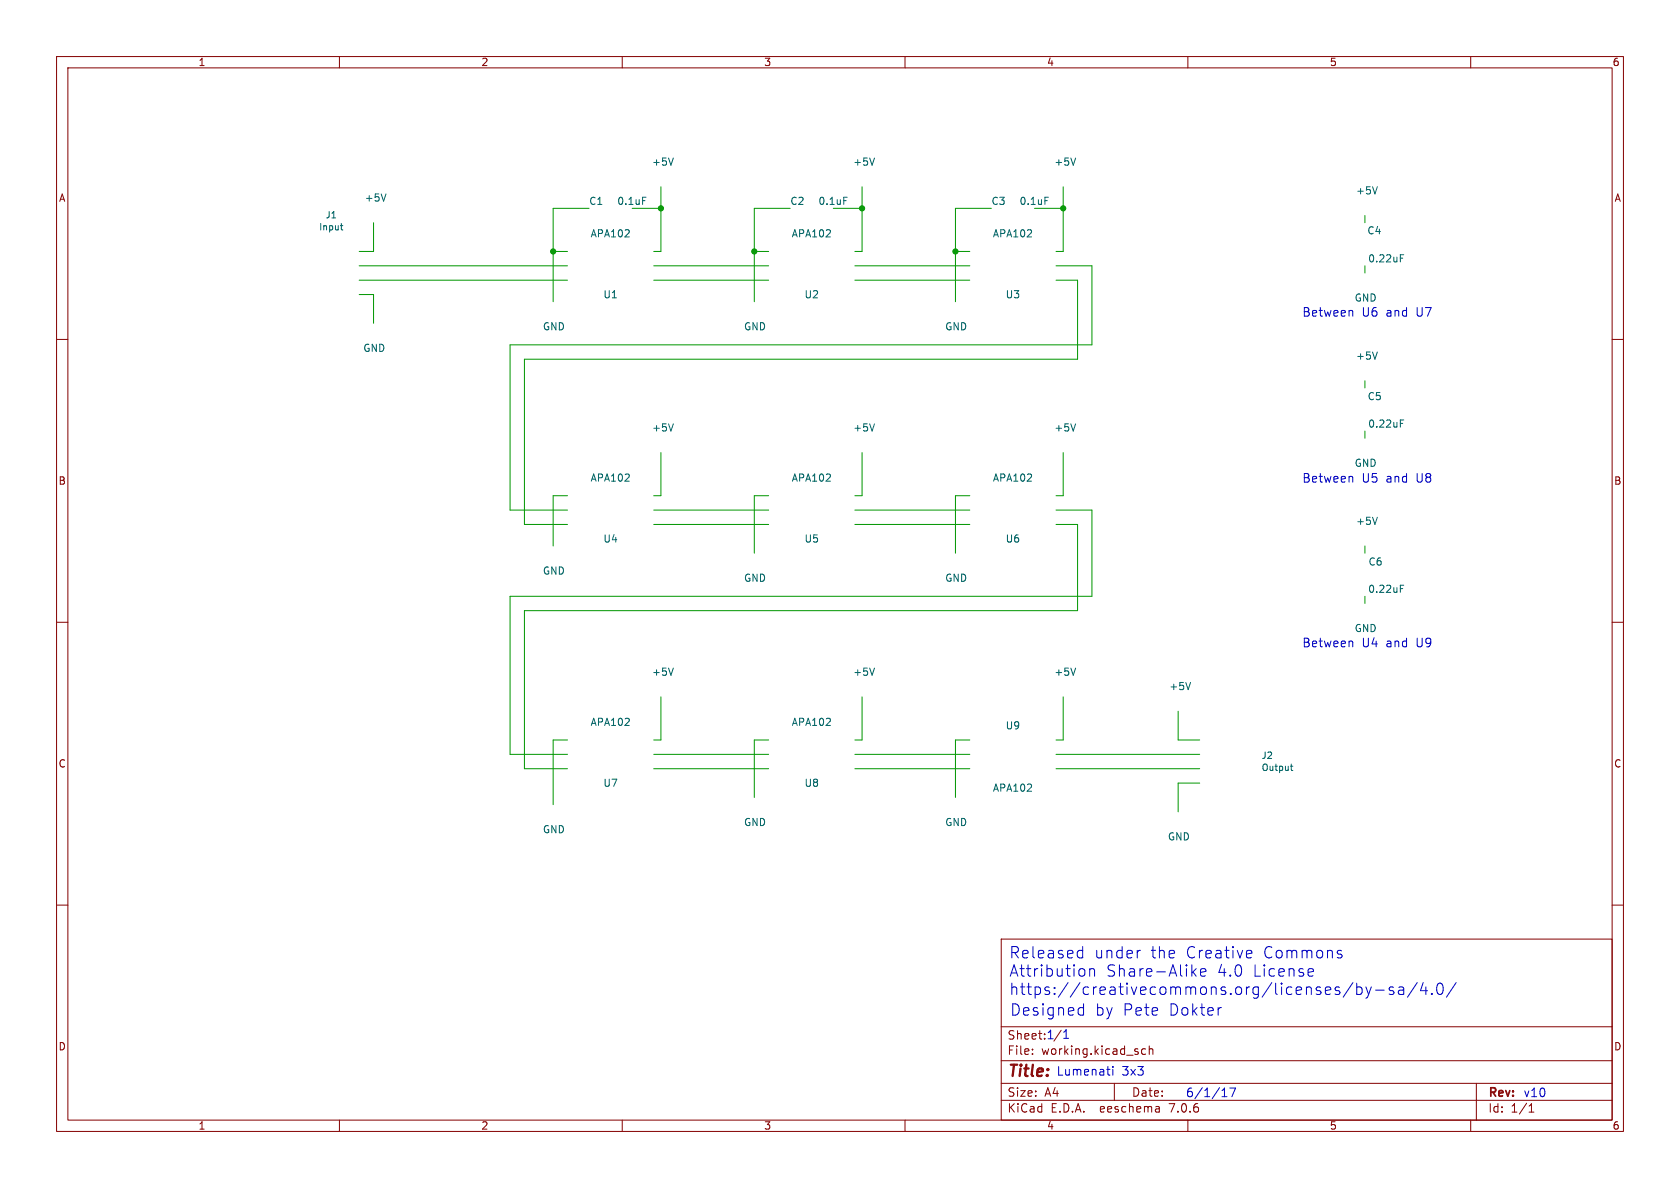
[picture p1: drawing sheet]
(kicad_sch (version 20230121) (generator eeschema)

 (paper "A4")

 (lib_symbols)

 (junction (at 187.96 36.83) (diameter 0) (color 0 0 0 0))
 (junction (at 116.84 36.83) (diameter 0) (color 0 0 0 0))
 (junction (at 97.79 44.45) (diameter 0) (color 0 0 0 0))
 (junction (at 168.91 44.45) (diameter 0) (color 0 0 0 0))
 (junction (at 152.4 36.83) (diameter 0) (color 0 0 0 0))
 (junction (at 133.35 44.45) (diameter 0) (color 0 0 0 0))

 (wire (pts (xy 182.88 36.83) (xy 187.96 36.83)) (stroke (width 0) (type default)))
 (wire (pts (xy 187.96 87.63) (xy 186.69 87.63)) (stroke (width 0) (type default)))
 (wire (pts (xy 135.89 44.45) (xy 133.35 44.45)) (stroke (width 0) (type default)))
 (wire (pts (xy 193.04 60.96) (xy 90.17 60.96)) (stroke (width 0) (type default)))
 (wire (pts (xy 147.32 36.83) (xy 152.4 36.83)) (stroke (width 0) (type default)))
 (wire (pts (xy 190.5 49.53) (xy 186.69 49.53)) (stroke (width 0) (type default)))
 (wire (pts (xy 187.96 44.45) (xy 186.69 44.45)) (stroke (width 0) (type default)))
 (wire (pts (xy 92.71 135.89) (xy 92.71 107.95)) (stroke (width 0) (type default)))
 (wire (pts (xy 193.04 46.99) (xy 193.04 60.96)) (stroke (width 0) (type default)))
 (wire (pts (xy 190.5 92.71) (xy 186.69 92.71)) (stroke (width 0) (type default)))
 (wire (pts (xy 193.04 105.41) (xy 90.17 105.41)) (stroke (width 0) (type default)))
 (wire (pts (xy 116.84 33.02) (xy 116.84 36.83)) (stroke (width 0) (type default)))
 (wire (pts (xy 187.96 130.81) (xy 186.69 130.81)) (stroke (width 0) (type default)))
 (wire (pts (xy 90.17 60.96) (xy 90.17 90.17)) (stroke (width 0) (type default)))
 (wire (pts (xy 116.84 80.01) (xy 116.84 87.63)) (stroke (width 0) (type default)))
 (wire (pts (xy 97.79 87.63) (xy 97.79 96.52)) (stroke (width 0) (type default)))
 (wire (pts (xy 115.57 46.99) (xy 135.89 46.99)) (stroke (width 0) (type default)))
 (wire (pts (xy 92.71 63.5) (xy 190.5 63.5)) (stroke (width 0) (type default)))
 (wire (pts (xy 135.89 130.81) (xy 133.35 130.81)) (stroke (width 0) (type default)))
 (wire (pts (xy 152.4 36.83) (xy 152.4 44.45)) (stroke (width 0) (type default)))
 (wire (pts (xy 186.69 135.89) (xy 212.09 135.89)) (stroke (width 0) (type default)))
 (wire (pts (xy 66.04 52.07) (xy 66.04 57.15)) (stroke (width 0) (type default)))
 (wire (pts (xy 66.04 44.45) (xy 66.04 39.37)) (stroke (width 0) (type default)))
 (wire (pts (xy 187.96 36.83) (xy 187.96 44.45)) (stroke (width 0) (type default)))
 (wire (pts (xy 115.57 90.17) (xy 135.89 90.17)) (stroke (width 0) (type default)))
 (wire (pts (xy 186.69 133.35) (xy 212.09 133.35)) (stroke (width 0) (type default)))
 (wire (pts (xy 186.69 46.99) (xy 193.04 46.99)) (stroke (width 0) (type default)))
 (wire (pts (xy 151.13 90.17) (xy 171.45 90.17)) (stroke (width 0) (type default)))
 (wire (pts (xy 190.5 107.95) (xy 190.5 92.71)) (stroke (width 0) (type default)))
 (wire (pts (xy 133.35 130.81) (xy 133.35 140.97)) (stroke (width 0) (type default)))
 (wire (pts (xy 92.71 92.71) (xy 92.71 63.5)) (stroke (width 0) (type default)))
 (wire (pts (xy 90.17 133.35) (xy 100.33 133.35)) (stroke (width 0) (type default)))
 (wire (pts (xy 152.4 130.81) (xy 151.13 130.81)) (stroke (width 0) (type default)))
 (wire (pts (xy 208.28 138.43) (xy 208.28 143.51)) (stroke (width 0) (type default)))
 (wire (pts (xy 241.3 38.1) (xy 241.3 39.37)) (stroke (width 0) (type default)))
 (wire (pts (xy 115.57 92.71) (xy 135.89 92.71)) (stroke (width 0) (type default)))
 (wire (pts (xy 90.17 105.41) (xy 90.17 133.35)) (stroke (width 0) (type default)))
 (wire (pts (xy 151.13 133.35) (xy 171.45 133.35)) (stroke (width 0) (type default)))
 (wire (pts (xy 171.45 87.63) (xy 168.91 87.63)) (stroke (width 0) (type default)))
 (wire (pts (xy 152.4 44.45) (xy 151.13 44.45)) (stroke (width 0) (type default)))
 (wire (pts (xy 97.79 142.24) (xy 97.79 130.81)) (stroke (width 0) (type default)))
 (wire (pts (xy 135.89 87.63) (xy 133.35 87.63)) (stroke (width 0) (type default)))
 (wire (pts (xy 212.09 130.81) (xy 208.28 130.81)) (stroke (width 0) (type default)))
 (wire (pts (xy 152.4 123.19) (xy 152.4 130.81)) (stroke (width 0) (type default)))
 (wire (pts (xy 152.4 87.63) (xy 151.13 87.63)) (stroke (width 0) (type default)))
 (wire (pts (xy 116.84 123.19) (xy 116.84 130.81)) (stroke (width 0) (type default)))
 (wire (pts (xy 190.5 63.5) (xy 190.5 49.53)) (stroke (width 0) (type default)))
 (wire (pts (xy 208.28 130.81) (xy 208.28 125.73)) (stroke (width 0) (type default)))
 (wire (pts (xy 116.84 130.81) (xy 115.57 130.81)) (stroke (width 0) (type default)))
 (wire (pts (xy 63.5 44.45) (xy 66.04 44.45)) (stroke (width 0) (type default)))
 (wire (pts (xy 152.4 33.02) (xy 152.4 36.83)) (stroke (width 0) (type default)))
 (wire (pts (xy 168.91 130.81) (xy 168.91 140.97)) (stroke (width 0) (type default)))
 (wire (pts (xy 63.5 52.07) (xy 66.04 52.07)) (stroke (width 0) (type default)))
 (wire (pts (xy 241.3 105.41) (xy 241.3 106.68)) (stroke (width 0) (type default)))
 (wire (pts (xy 116.84 87.63) (xy 115.57 87.63)) (stroke (width 0) (type default)))
 (wire (pts (xy 63.5 46.99) (xy 100.33 46.99)) (stroke (width 0) (type default)))
 (wire (pts (xy 97.79 130.81) (xy 100.33 130.81)) (stroke (width 0) (type default)))
 (wire (pts (xy 241.3 46.99) (xy 241.3 48.26)) (stroke (width 0) (type default)))
 (wire (pts (xy 100.33 92.71) (xy 92.71 92.71)) (stroke (width 0) (type default)))
 (wire (pts (xy 90.17 90.17) (xy 100.33 90.17)) (stroke (width 0) (type default)))
 (wire (pts (xy 171.45 130.81) (xy 168.91 130.81)) (stroke (width 0) (type default)))
 (wire (pts (xy 100.33 135.89) (xy 92.71 135.89)) (stroke (width 0) (type default)))
 (wire (pts (xy 116.84 44.45) (xy 115.57 44.45)) (stroke (width 0) (type default)))
 (wire (pts (xy 168.91 36.83) (xy 168.91 44.45)) (stroke (width 0) (type default)))
 (wire (pts (xy 97.79 36.83) (xy 104.14 36.83)) (stroke (width 0) (type default)))
 (wire (pts (xy 115.57 49.53) (xy 135.89 49.53)) (stroke (width 0) (type default)))
 (wire (pts (xy 97.79 44.45) (xy 97.79 53.34)) (stroke (width 0) (type default)))
 (wire (pts (xy 133.35 36.83) (xy 133.35 44.45)) (stroke (width 0) (type default)))
 (wire (pts (xy 100.33 87.63) (xy 97.79 87.63)) (stroke (width 0) (type default)))
 (wire (pts (xy 116.84 36.83) (xy 116.84 44.45)) (stroke (width 0) (type default)))
 (wire (pts (xy 193.04 90.17) (xy 193.04 105.41)) (stroke (width 0) (type default)))
 (wire (pts (xy 151.13 92.71) (xy 171.45 92.71)) (stroke (width 0) (type default)))
 (wire (pts (xy 212.09 138.43) (xy 208.28 138.43)) (stroke (width 0) (type default)))
 (wire (pts (xy 186.69 90.17) (xy 193.04 90.17)) (stroke (width 0) (type default)))
 (wire (pts (xy 111.76 36.83) (xy 116.84 36.83)) (stroke (width 0) (type default)))
 (wire (pts (xy 175.26 36.83) (xy 168.91 36.83)) (stroke (width 0) (type default)))
 (wire (pts (xy 187.96 80.01) (xy 187.96 87.63)) (stroke (width 0) (type default)))
 (wire (pts (xy 151.13 49.53) (xy 171.45 49.53)) (stroke (width 0) (type default)))
 (wire (pts (xy 152.4 80.01) (xy 152.4 87.63)) (stroke (width 0) (type default)))
 (wire (pts (xy 63.5 49.53) (xy 100.33 49.53)) (stroke (width 0) (type default)))
 (wire (pts (xy 168.91 44.45) (xy 168.91 53.34)) (stroke (width 0) (type default)))
 (wire (pts (xy 100.33 44.45) (xy 97.79 44.45)) (stroke (width 0) (type default)))
 (wire (pts (xy 168.91 87.63) (xy 168.91 97.79)) (stroke (width 0) (type default)))
 (wire (pts (xy 92.71 107.95) (xy 190.5 107.95)) (stroke (width 0) (type default)))
 (wire (pts (xy 133.35 44.45) (xy 133.35 53.34)) (stroke (width 0) (type default)))
 (wire (pts (xy 187.96 123.19) (xy 187.96 130.81)) (stroke (width 0) (type default)))
 (wire (pts (xy 241.3 67.31) (xy 241.3 68.58)) (stroke (width 0) (type default)))
 (wire (pts (xy 151.13 135.89) (xy 171.45 135.89)) (stroke (width 0) (type default)))
 (wire (pts (xy 241.3 76.2) (xy 241.3 77.47)) (stroke (width 0) (type default)))
 (wire (pts (xy 115.57 133.35) (xy 135.89 133.35)) (stroke (width 0) (type default)))
 (wire (pts (xy 187.96 33.02) (xy 187.96 36.83)) (stroke (width 0) (type default)))
 (wire (pts (xy 133.35 87.63) (xy 133.35 97.79)) (stroke (width 0) (type default)))
 (wire (pts (xy 171.45 44.45) (xy 168.91 44.45)) (stroke (width 0) (type default)))
 (wire (pts (xy 97.79 36.83) (xy 97.79 44.45)) (stroke (width 0) (type default)))
 (wire (pts (xy 139.7 36.83) (xy 133.35 36.83)) (stroke (width 0) (type default)))
 (wire (pts (xy 151.13 46.99) (xy 171.45 46.99)) (stroke (width 0) (type default)))
 (wire (pts (xy 241.3 96.52) (xy 241.3 97.79)) (stroke (width 0) (type default)))
 (wire (pts (xy 115.57 135.89) (xy 135.89 135.89)) (stroke (width 0) (type default)))

 (text "Released under the Creative Commons\nAttribution Share-Alike 4.0 License\nhttps://creativecommons.org/licenses/by-sa/4.0/" (at 178.308 176.3014 0) (effects (font (size 2.0066 2.0066)) (justify left bottom)))
 (text "1" (at 187.6552 183.9976 0) (effects (font (size 1.524 1.524)) (justify left bottom)))
 (text "1" (at 184.912 184.0738 0) (effects (font (size 1.524 1.524)) (justify left bottom)))
 (text "v10" (at 269.24 194.31 0) (effects (font (size 1.524 1.524)) (justify left bottom)))
 (text "Designed by Pete Dokter" (at 178.4604 179.959 0) (effects (font (size 2.0066 2.0066)) (justify left bottom)))
 (text "Lumenati 3x3" (at 186.69 190.5 0) (effects (font (size 1.524 1.524)) (justify left bottom)))
 (text "Between U4 and U9" (at 230.124 114.7826 0) (effects (font (size 1.524 1.524)) (justify left bottom)))
 (text "6/1/17" (at 209.55 194.31 0) (effects (font (size 1.524 1.524)) (justify left bottom)))
 (text "Between U5 and U8" (at 230.124 85.6742 0) (effects (font (size 1.524 1.524)) (justify left bottom)))
 (text "Between U6 and U7" (at 230.124 56.3372 0) (effects (font (size 1.524 1.524)) (justify left bottom)))

 (symbol (lib_id "APA102") (at 107.95 46.99 0) (mirror x) (unit 1) (in_bom yes) (on_board yes) (dnp no)
  (property "Reference" "U1" (at 107.95 52.07 0) (effects (font (size 1.27 1.27))))
  (property "Value" "APA102" (at 107.95 41.3004 0) (effects (font (size 1.27 1.27))))
  (property "Footprint" "Pete:APA102_3" (at 107.95 40.64 0) (effects (font (size 1.27 1.27)) hide))
  (property "Datasheet" "DOCUMENTATION" (at 107.95 41.91 0) (effects (font (size 1.27 1.27)) hide)))

 (symbol (lib_id "APA102") (at 143.51 46.99 0) (mirror x) (unit 1) (in_bom yes) (on_board yes) (dnp no)
  (property "Reference" "U2" (at 143.51 52.07 0) (effects (font (size 1.27 1.27))))
  (property "Value" "APA102" (at 143.51 41.3004 0) (effects (font (size 1.27 1.27))))
  (property "Footprint" "Pete:APA102_3" (at 143.51 40.64 0) (effects (font (size 1.27 1.27)) hide))
  (property "Datasheet" "DOCUMENTATION" (at 143.51 41.91 0) (effects (font (size 1.27 1.27)) hide)))

 (symbol (lib_id "APA102") (at 179.07 46.99 0) (mirror x) (unit 1) (in_bom yes) (on_board yes) (dnp no)
  (property "Reference" "U3" (at 179.07 52.07 0) (effects (font (size 1.27 1.27))))
  (property "Value" "APA102" (at 179.07 41.3004 0) (effects (font (size 1.27 1.27))))
  (property "Footprint" "Pete:APA102_3" (at 179.07 40.64 0) (effects (font (size 1.27 1.27)) hide))
  (property "Datasheet" "DOCUMENTATION" (at 179.07 41.91 0) (effects (font (size 1.27 1.27)) hide)))

 (symbol (lib_id "APA102") (at 107.95 90.17 0) (mirror x) (unit 1) (in_bom yes) (on_board yes) (dnp no)
  (property "Reference" "U4" (at 107.95 95.25 0) (effects (font (size 1.27 1.27))))
  (property "Value" "APA102" (at 107.95 84.4804 0) (effects (font (size 1.27 1.27))))
  (property "Footprint" "Pete:APA102_3" (at 107.95 83.82 0) (effects (font (size 1.27 1.27)) hide))
  (property "Datasheet" "DOCUMENTATION" (at 107.95 85.09 0) (effects (font (size 1.27 1.27)) hide)))

 (symbol (lib_id "APA102") (at 143.51 90.17 0) (mirror x) (unit 1) (in_bom yes) (on_board yes) (dnp no)
  (property "Reference" "U5" (at 143.51 95.25 0) (effects (font (size 1.27 1.27))))
  (property "Value" "APA102" (at 143.51 84.4804 0) (effects (font (size 1.27 1.27))))
  (property "Footprint" "Pete:APA102_3" (at 143.51 83.82 0) (effects (font (size 1.27 1.27)) hide))
  (property "Datasheet" "DOCUMENTATION" (at 143.51 85.09 0) (effects (font (size 1.27 1.27)) hide)))

 (symbol (lib_id "APA102") (at 179.07 90.17 0) (mirror x) (unit 1) (in_bom yes) (on_board yes) (dnp no)
  (property "Reference" "U6" (at 179.07 95.25 0) (effects (font (size 1.27 1.27))))
  (property "Value" "APA102" (at 179.07 84.4804 0) (effects (font (size 1.27 1.27))))
  (property "Footprint" "Pete:APA102_3" (at 179.07 83.82 0) (effects (font (size 1.27 1.27)) hide))
  (property "Datasheet" "DOCUMENTATION" (at 179.07 85.09 0) (effects (font (size 1.27 1.27)) hide)))

 (symbol (lib_id "APA102") (at 107.95 133.35 0) (mirror x) (unit 1) (in_bom yes) (on_board yes) (dnp no)
  (property "Reference" "U7" (at 107.95 138.43 0) (effects (font (size 1.27 1.27))))
  (property "Value" "APA102" (at 107.95 127.6604 0) (effects (font (size 1.27 1.27))))
  (property "Footprint" "Pete:APA102_3" (at 107.95 127 0) (effects (font (size 1.27 1.27)) hide))
  (property "Datasheet" "DOCUMENTATION" (at 107.95 128.27 0) (effects (font (size 1.27 1.27)) hide)))

 (symbol (lib_id "APA102") (at 143.51 133.35 0) (mirror x) (unit 1) (in_bom yes) (on_board yes) (dnp no)
  (property "Reference" "U8" (at 143.51 138.43 0) (effects (font (size 1.27 1.27))))
  (property "Value" "APA102" (at 143.51 127.6604 0) (effects (font (size 1.27 1.27))))
  (property "Footprint" "Pete:APA102_3" (at 143.51 127 0) (effects (font (size 1.27 1.27)) hide))
  (property "Datasheet" "DOCUMENTATION" (at 143.51 128.27 0) (effects (font (size 1.27 1.27)) hide)))

 (symbol (lib_id "C") (at 107.95 36.83 270) (unit 1) (in_bom yes) (on_board yes) (dnp no)
  (property "Reference" "C1" (at 105.41 35.56 90) (effects (font (size 1.27 1.27))))
  (property "Value" "0.1uF" (at 111.76 35.56 90) (effects (font (size 1.27 1.27))))
  (property "Footprint" "Pete:0603_revised" (at 104.14 37.7952 0) (effects (font (size 1.27 1.27)) hide))
  (property "Datasheet" "" (at 107.95 36.83 0) (effects (font (size 1.27 1.27)) hide)))

 (symbol (lib_id "C") (at 143.51 36.83 270) (unit 1) (in_bom yes) (on_board yes) (dnp no)
  (property "Reference" "C2" (at 140.97 35.56 90) (effects (font (size 1.27 1.27))))
  (property "Value" "0.1uF" (at 147.32 35.56 90) (effects (font (size 1.27 1.27))))
  (property "Footprint" "Pete:0603_revised" (at 139.7 37.7952 0) (effects (font (size 1.27 1.27)) hide))
  (property "Datasheet" "" (at 143.51 36.83 0) (effects (font (size 1.27 1.27)) hide)))

 (symbol (lib_id "C") (at 179.07 36.83 270) (unit 1) (in_bom yes) (on_board yes) (dnp no)
  (property "Reference" "C3" (at 176.53 35.56 90) (effects (font (size 1.27 1.27))))
  (property "Value" "0.1uF" (at 182.88 35.56 90) (effects (font (size 1.27 1.27))))
  (property "Footprint" "Pete:0603_revised" (at 175.26 37.7952 0) (effects (font (size 1.27 1.27)) hide))
  (property "Datasheet" "" (at 179.07 36.83 0) (effects (font (size 1.27 1.27)) hide)))

 (symbol (lib_id "C") (at 241.3 43.18 180) (unit 1) (in_bom yes) (on_board yes) (dnp no)
  (property "Reference" "C4" (at 242.9764 40.767 0) (effects (font (size 1.27 1.27))))
  (property "Value" "0.22uF" (at 245.11 45.72 0) (effects (font (size 1.27 1.27))))
  (property "Footprint" "Pete:0603_revised" (at 240.3348 39.37 0) (effects (font (size 1.27 1.27)) hide))
  (property "Datasheet" "" (at 241.3 43.18 0) (effects (font (size 1.27 1.27)) hide)))

 (symbol (lib_id "C") (at 241.3 72.39 180) (unit 1) (in_bom yes) (on_board yes) (dnp no)
  (property "Reference" "C5" (at 243.0272 70.0786 0) (effects (font (size 1.27 1.27))))
  (property "Value" "0.22uF" (at 245.11 74.93 0) (effects (font (size 1.27 1.27))))
  (property "Footprint" "Pete:0603_revised" (at 240.3348 68.58 0) (effects (font (size 1.27 1.27)) hide))
  (property "Datasheet" "" (at 241.3 72.39 0) (effects (font (size 1.27 1.27)) hide)))

 (symbol (lib_id "C") (at 241.3 101.6 180) (unit 1) (in_bom yes) (on_board yes) (dnp no)
  (property "Reference" "C6" (at 243.1796 99.314 0) (effects (font (size 1.27 1.27))))
  (property "Value" "0.22uF" (at 245.11 104.14 0) (effects (font (size 1.27 1.27))))
  (property "Footprint" "Pete:0603_revised" (at 240.3348 97.79 0) (effects (font (size 1.27 1.27)) hide))
  (property "Datasheet" "" (at 241.3 101.6 0) (effects (font (size 1.27 1.27)) hide)))

 (symbol (lib_id "+5V") (at 116.84 33.02 0) (unit 1) (in_bom yes) (on_board yes) (dnp no)
  (property "Reference" "#PWR01" (at 116.84 36.83 0) (effects (font (size 1.27 1.27)) hide))
  (property "Value" "+5V" (at 117.221 28.6258 0) (effects (font (size 1.27 1.27))))
  (property "Footprint" "" (at 116.84 33.02 0) (effects (font (size 1.27 1.27)) hide))
  (property "Datasheet" "" (at 116.84 33.02 0) (effects (font (size 1.27 1.27)) hide)))

 (symbol (lib_id "GND") (at 97.79 96.52 0) (unit 1) (in_bom yes) (on_board yes) (dnp no)
  (property "Reference" "#PWR02" (at 97.79 102.87 0) (effects (font (size 1.27 1.27)) hide))
  (property "Value" "GND" (at 97.917 100.9142 0) (effects (font (size 1.27 1.27))))
  (property "Footprint" "" (at 97.79 96.52 0) (effects (font (size 1.27 1.27)) hide))
  (property "Datasheet" "" (at 97.79 96.52 0) (effects (font (size 1.27 1.27)) hide)))

 (symbol (lib_id "GND") (at 133.35 140.97 0) (unit 1) (in_bom yes) (on_board yes) (dnp no)
  (property "Reference" "#PWR03" (at 133.35 147.32 0) (effects (font (size 1.27 1.27)) hide))
  (property "Value" "GND" (at 133.477 145.3642 0) (effects (font (size 1.27 1.27))))
  (property "Footprint" "" (at 133.35 140.97 0) (effects (font (size 1.27 1.27)) hide))
  (property "Datasheet" "" (at 133.35 140.97 0) (effects (font (size 1.27 1.27)) hide)))

 (symbol (lib_id "+5V") (at 152.4 80.01 0) (unit 1) (in_bom yes) (on_board yes) (dnp no)
  (property "Reference" "#PWR04" (at 152.4 83.82 0) (effects (font (size 1.27 1.27)) hide))
  (property "Value" "+5V" (at 152.781 75.6158 0) (effects (font (size 1.27 1.27))))
  (property "Footprint" "" (at 152.4 80.01 0) (effects (font (size 1.27 1.27)) hide))
  (property "Datasheet" "" (at 152.4 80.01 0) (effects (font (size 1.27 1.27)) hide)))

 (symbol (lib_id "+5V") (at 66.04 39.37 0) (unit 1) (in_bom yes) (on_board yes) (dnp no)
  (property "Reference" "#PWR05" (at 66.04 43.18 0) (effects (font (size 1.27 1.27)) hide))
  (property "Value" "+5V" (at 66.421 34.9758 0) (effects (font (size 1.27 1.27))))
  (property "Footprint" "" (at 66.04 39.37 0) (effects (font (size 1.27 1.27)) hide))
  (property "Datasheet" "" (at 66.04 39.37 0) (effects (font (size 1.27 1.27)) hide)))

 (symbol (lib_id "GND") (at 66.04 57.15 0) (unit 1) (in_bom yes) (on_board yes) (dnp no)
  (property "Reference" "#PWR06" (at 66.04 63.5 0) (effects (font (size 1.27 1.27)) hide))
  (property "Value" "GND" (at 66.167 61.5442 0) (effects (font (size 1.27 1.27))))
  (property "Footprint" "" (at 66.04 57.15 0) (effects (font (size 1.27 1.27)) hide))
  (property "Datasheet" "" (at 66.04 57.15 0) (effects (font (size 1.27 1.27)) hide)))

 (symbol (lib_id "+5V") (at 187.96 80.01 0) (unit 1) (in_bom yes) (on_board yes) (dnp no)
  (property "Reference" "#PWR07" (at 187.96 83.82 0) (effects (font (size 1.27 1.27)) hide))
  (property "Value" "+5V" (at 188.341 75.6158 0) (effects (font (size 1.27 1.27))))
  (property "Footprint" "" (at 187.96 80.01 0) (effects (font (size 1.27 1.27)) hide))
  (property "Datasheet" "" (at 187.96 80.01 0) (effects (font (size 1.27 1.27)) hide)))

 (symbol (lib_id "+5V") (at 152.4 123.19 0) (unit 1) (in_bom yes) (on_board yes) (dnp no)
  (property "Reference" "#PWR08" (at 152.4 127 0) (effects (font (size 1.27 1.27)) hide))
  (property "Value" "+5V" (at 152.781 118.7958 0) (effects (font (size 1.27 1.27))))
  (property "Footprint" "" (at 152.4 123.19 0) (effects (font (size 1.27 1.27)) hide))
  (property "Datasheet" "" (at 152.4 123.19 0) (effects (font (size 1.27 1.27)) hide)))

 (symbol (lib_id "+5V") (at 116.84 123.19 0) (unit 1) (in_bom yes) (on_board yes) (dnp no)
  (property "Reference" "#PWR09" (at 116.84 127 0) (effects (font (size 1.27 1.27)) hide))
  (property "Value" "+5V" (at 117.221 118.7958 0) (effects (font (size 1.27 1.27))))
  (property "Footprint" "" (at 116.84 123.19 0) (effects (font (size 1.27 1.27)) hide))
  (property "Datasheet" "" (at 116.84 123.19 0) (effects (font (size 1.27 1.27)) hide)))

 (symbol (lib_id "GND") (at 97.79 142.24 0) (unit 1) (in_bom yes) (on_board yes) (dnp no)
  (property "Reference" "#PWR010" (at 97.79 148.59 0) (effects (font (size 1.27 1.27)) hide))
  (property "Value" "GND" (at 97.917 146.6342 0) (effects (font (size 1.27 1.27))))
  (property "Footprint" "" (at 97.79 142.24 0) (effects (font (size 1.27 1.27)) hide))
  (property "Datasheet" "" (at 97.79 142.24 0) (effects (font (size 1.27 1.27)) hide)))

 (symbol (lib_id "GND") (at 168.91 97.79 0) (unit 1) (in_bom yes) (on_board yes) (dnp no)
  (property "Reference" "#PWR011" (at 168.91 104.14 0) (effects (font (size 1.27 1.27)) hide))
  (property "Value" "GND" (at 169.037 102.1842 0) (effects (font (size 1.27 1.27))))
  (property "Footprint" "" (at 168.91 97.79 0) (effects (font (size 1.27 1.27)) hide))
  (property "Datasheet" "" (at 168.91 97.79 0) (effects (font (size 1.27 1.27)) hide)))

 (symbol (lib_id "GND") (at 133.35 97.79 0) (unit 1) (in_bom yes) (on_board yes) (dnp no)
  (property "Reference" "#PWR012" (at 133.35 104.14 0) (effects (font (size 1.27 1.27)) hide))
  (property "Value" "GND" (at 133.477 102.1842 0) (effects (font (size 1.27 1.27))))
  (property "Footprint" "" (at 133.35 97.79 0) (effects (font (size 1.27 1.27)) hide))
  (property "Datasheet" "" (at 133.35 97.79 0) (effects (font (size 1.27 1.27)) hide)))

 (symbol (lib_id "+5V") (at 152.4 33.02 0) (unit 1) (in_bom yes) (on_board yes) (dnp no)
  (property "Reference" "#PWR013" (at 152.4 36.83 0) (effects (font (size 1.27 1.27)) hide))
  (property "Value" "+5V" (at 152.781 28.6258 0) (effects (font (size 1.27 1.27))))
  (property "Footprint" "" (at 152.4 33.02 0) (effects (font (size 1.27 1.27)) hide))
  (property "Datasheet" "" (at 152.4 33.02 0) (effects (font (size 1.27 1.27)) hide)))

 (symbol (lib_id "+5V") (at 187.96 33.02 0) (unit 1) (in_bom yes) (on_board yes) (dnp no)
  (property "Reference" "#PWR014" (at 187.96 36.83 0) (effects (font (size 1.27 1.27)) hide))
  (property "Value" "+5V" (at 188.341 28.6258 0) (effects (font (size 1.27 1.27))))
  (property "Footprint" "" (at 187.96 33.02 0) (effects (font (size 1.27 1.27)) hide))
  (property "Datasheet" "" (at 187.96 33.02 0) (effects (font (size 1.27 1.27)) hide)))

 (symbol (lib_id "+5V") (at 116.84 80.01 0) (unit 1) (in_bom yes) (on_board yes) (dnp no)
  (property "Reference" "#PWR015" (at 116.84 83.82 0) (effects (font (size 1.27 1.27)) hide))
  (property "Value" "+5V" (at 117.221 75.6158 0) (effects (font (size 1.27 1.27))))
  (property "Footprint" "" (at 116.84 80.01 0) (effects (font (size 1.27 1.27)) hide))
  (property "Datasheet" "" (at 116.84 80.01 0) (effects (font (size 1.27 1.27)) hide)))

 (symbol (lib_id "GND") (at 168.91 53.34 0) (unit 1) (in_bom yes) (on_board yes) (dnp no)
  (property "Reference" "#PWR016" (at 168.91 59.69 0) (effects (font (size 1.27 1.27)) hide))
  (property "Value" "GND" (at 169.037 57.7342 0) (effects (font (size 1.27 1.27))))
  (property "Footprint" "" (at 168.91 53.34 0) (effects (font (size 1.27 1.27)) hide))
  (property "Datasheet" "" (at 168.91 53.34 0) (effects (font (size 1.27 1.27)) hide)))

 (symbol (lib_id "GND") (at 133.35 53.34 0) (unit 1) (in_bom yes) (on_board yes) (dnp no)
  (property "Reference" "#PWR017" (at 133.35 59.69 0) (effects (font (size 1.27 1.27)) hide))
  (property "Value" "GND" (at 133.477 57.7342 0) (effects (font (size 1.27 1.27))))
  (property "Footprint" "" (at 133.35 53.34 0) (effects (font (size 1.27 1.27)) hide))
  (property "Datasheet" "" (at 133.35 53.34 0) (effects (font (size 1.27 1.27)) hide)))

 (symbol (lib_id "GND") (at 97.79 53.34 0) (unit 1) (in_bom yes) (on_board yes) (dnp no)
  (property "Reference" "#PWR018" (at 97.79 59.69 0) (effects (font (size 1.27 1.27)) hide))
  (property "Value" "GND" (at 97.917 57.7342 0) (effects (font (size 1.27 1.27))))
  (property "Footprint" "" (at 97.79 53.34 0) (effects (font (size 1.27 1.27)) hide))
  (property "Datasheet" "" (at 97.79 53.34 0) (effects (font (size 1.27 1.27)) hide)))

 (symbol (lib_id "OSHW-LOGOM") (at 158.75 184.15 0) (unit 1) (in_bom yes) (on_board yes) (dnp no)
  (property "Reference" "LOGO2" (at 158.75 184.15 0) (effects (font (size 1.27 1.27)) hide))
  (property "Value" "OSHW-LOGOMINI" (at 158.75 184.15 0) (effects (font (size 1.27 1.27)) hide))
  (property "Footprint" "SparkFun:OSHW-LOGO-MINI" (at 159.512 180.34 0) (effects (font (size 0.508 0.508)) hide))
  (property "Datasheet" "" (at 158.75 184.15 0) (effects (font (size 1.524 1.524)) hide)))

 (symbol (lib_id "SFE_LOGO_NAME_FLAME.1_INCH") (at 86.36 196.85 0) (unit 1) (in_bom yes) (on_board yes) (dnp no)
  (property "Reference" "LOGO1" (at 86.36 196.85 0) (effects (font (size 1.27 1.27)) hide))
  (property "Value" "SFE_LOGO_NAME_FLAME.1_INCH" (at 86.36 196.85 0) (effects (font (size 1.27 1.27)) hide))
  (property "Footprint" "SparkFun:SFE_LOGO_NAME_FLAME_.1" (at 87.122 193.04 0) (effects (font (size 0.508 0.508)) hide))
  (property "Datasheet" "" (at 86.36 196.85 0) (effects (font (size 1.524 1.524)) hide)))

 (symbol (lib_id "APA102") (at 179.07 133.35 0) (mirror x) (unit 1) (in_bom yes) (on_board yes) (dnp no)
  (property "Reference" "U9" (at 179.07 128.27 0) (effects (font (size 1.27 1.27))))
  (property "Value" "APA102" (at 179.07 139.2936 0) (effects (font (size 1.27 1.27))))
  (property "Footprint" "Pete:APA102_3" (at 179.07 127 0) (effects (font (size 1.27 1.27)) hide))
  (property "Datasheet" "DOCUMENTATION" (at 179.07 128.27 0) (effects (font (size 1.27 1.27)) hide)))

 (symbol (lib_id "GND") (at 168.91 140.97 0) (unit 1) (in_bom yes) (on_board yes) (dnp no)
  (property "Reference" "#PWR019" (at 168.91 147.32 0) (effects (font (size 1.27 1.27)) hide))
  (property "Value" "GND" (at 169.037 145.3642 0) (effects (font (size 1.27 1.27))))
  (property "Footprint" "" (at 168.91 140.97 0) (effects (font (size 1.27 1.27)) hide))
  (property "Datasheet" "" (at 168.91 140.97 0) (effects (font (size 1.27 1.27)) hide)))

 (symbol (lib_id "+5V") (at 187.96 123.19 0) (unit 1) (in_bom yes) (on_board yes) (dnp no)
  (property "Reference" "#PWR020" (at 187.96 127 0) (effects (font (size 1.27 1.27)) hide))
  (property "Value" "+5V" (at 188.341 118.7958 0) (effects (font (size 1.27 1.27))))
  (property "Footprint" "" (at 187.96 123.19 0) (effects (font (size 1.27 1.27)) hide))
  (property "Datasheet" "" (at 187.96 123.19 0) (effects (font (size 1.27 1.27)) hide)))

 (symbol (lib_id "+5V") (at 208.28 125.73 0) (unit 1) (in_bom yes) (on_board yes) (dnp no)
  (property "Reference" "#PWR021" (at 208.28 129.54 0) (effects (font (size 1.27 1.27)) hide))
  (property "Value" "+5V" (at 208.661 121.3358 0) (effects (font (size 1.27 1.27))))
  (property "Footprint" "" (at 208.28 125.73 0) (effects (font (size 1.27 1.27)) hide))
  (property "Datasheet" "" (at 208.28 125.73 0) (effects (font (size 1.27 1.27)) hide)))

 (symbol (lib_id "GND") (at 208.28 143.51 0) (unit 1) (in_bom yes) (on_board yes) (dnp no)
  (property "Reference" "#PWR022" (at 208.28 149.86 0) (effects (font (size 1.27 1.27)) hide))
  (property "Value" "GND" (at 208.407 147.9042 0) (effects (font (size 1.27 1.27))))
  (property "Footprint" "" (at 208.28 143.51 0) (effects (font (size 1.27 1.27)) hide))
  (property "Datasheet" "" (at 208.28 143.51 0) (effects (font (size 1.27 1.27)) hide)))

 (symbol (lib_id "CONN_041X04_NO_SILK") (at 58.42 49.53 0) (unit 1) (in_bom yes) (on_board yes) (dnp no)
  (property "Reference" "J1" (at 58.5724 37.9984 0) (effects (font (size 1.143 1.143))))
  (property "Value" "Input" (at 58.5724 40.132 0) (effects (font (size 1.143 1.143))))
  (property "Footprint" "SFE_Connectors:1X04_NO_SILK" (at 59.182 45.72 0) (effects (font (size 0.508 0.508)) hide))
  (property "Datasheet" "" (at 58.5724 39.8526 0) (effects (font (size 1.524 1.524)))))

 (symbol (lib_id "CONN_041X04_NO_SILK") (at 217.17 133.35 180) (unit 1) (in_bom yes) (on_board yes) (dnp no)
  (property "Reference" "J2" (at 222.9612 133.5532 0) (effects (font (size 1.143 1.143)) (justify right)))
  (property "Value" "Output" (at 222.9612 135.6868 0) (effects (font (size 1.143 1.143)) (justify right)))
  (property "Footprint" "SFE_Connectors:1X04_NO_SILK" (at 216.408 137.16 0) (effects (font (size 0.508 0.508)) hide))
  (property "Datasheet" "" (at 222.9358 136.7536 0) (effects (font (size 1.524 1.524)) (justify right))))

 (symbol (lib_id "FIDUCIAL1X2") (at 280.67 161.29 0) (unit 1) (in_bom yes) (on_board yes) (dnp no)
  (property "Reference" "FD1" (at 280.67 161.29 0) (effects (font (size 1.143 1.143)) hide))
  (property "Value" "FIDUCIAL1X2" (at 280.67 161.29 0) (effects (font (size 1.143 1.143)) hide))
  (property "Footprint" "Aesthetics:FIDUCIAL-1X2" (at 281.432 157.48 0) (effects (font (size 0.508 0.508)) hide))
  (property "Datasheet" "XXX-00000" (at 282.6512 161.29 0) (effects (font (size 1.524 1.524)) (justify left) hide)))

 (symbol (lib_id "FIDUCIAL1X2") (at 276.86 161.29 0) (unit 1) (in_bom yes) (on_board yes) (dnp no)
  (property "Reference" "FD2" (at 276.86 161.29 0) (effects (font (size 1.143 1.143)) hide))
  (property "Value" "FIDUCIAL1X2" (at 276.86 161.29 0) (effects (font (size 1.143 1.143)) hide))
  (property "Footprint" "Aesthetics:FIDUCIAL-1X2" (at 277.622 157.48 0) (effects (font (size 0.508 0.508)) hide))
  (property "Datasheet" "XXX-00000" (at 278.8412 161.29 0) (effects (font (size 1.524 1.524)) (justify left) hide)))

 (symbol (lib_id "GND") (at 241.3 48.26 0) (unit 1) (in_bom yes) (on_board yes) (dnp no)
  (property "Reference" "#PWR023" (at 241.3 54.61 0) (effects (font (size 1.27 1.27)) hide))
  (property "Value" "GND" (at 241.427 52.6542 0) (effects (font (size 1.27 1.27))))
  (property "Footprint" "" (at 241.3 48.26 0) (effects (font (size 1.27 1.27)) hide))
  (property "Datasheet" "" (at 241.3 48.26 0) (effects (font (size 1.27 1.27)) hide)))

 (symbol (lib_id "GND") (at 241.3 77.47 0) (unit 1) (in_bom yes) (on_board yes) (dnp no)
  (property "Reference" "#PWR024" (at 241.3 83.82 0) (effects (font (size 1.27 1.27)) hide))
  (property "Value" "GND" (at 241.427 81.8642 0) (effects (font (size 1.27 1.27))))
  (property "Footprint" "" (at 241.3 77.47 0) (effects (font (size 1.27 1.27)) hide))
  (property "Datasheet" "" (at 241.3 77.47 0) (effects (font (size 1.27 1.27)) hide)))

 (symbol (lib_id "GND") (at 241.3 106.68 0) (unit 1) (in_bom yes) (on_board yes) (dnp no)
  (property "Reference" "#PWR025" (at 241.3 113.03 0) (effects (font (size 1.27 1.27)) hide))
  (property "Value" "GND" (at 241.427 111.0742 0) (effects (font (size 1.27 1.27))))
  (property "Footprint" "" (at 241.3 106.68 0) (effects (font (size 1.27 1.27)) hide))
  (property "Datasheet" "" (at 241.3 106.68 0) (effects (font (size 1.27 1.27)) hide)))

 (symbol (lib_id "+5V") (at 241.3 96.52 0) (unit 1) (in_bom yes) (on_board yes) (dnp no)
  (property "Reference" "#PWR026" (at 241.3 100.33 0) (effects (font (size 1.27 1.27)) hide))
  (property "Value" "+5V" (at 241.681 92.1258 0) (effects (font (size 1.27 1.27))))
  (property "Footprint" "" (at 241.3 96.52 0) (effects (font (size 1.27 1.27)) hide))
  (property "Datasheet" "" (at 241.3 96.52 0) (effects (font (size 1.27 1.27)) hide)))

 (symbol (lib_id "+5V") (at 241.3 67.31 0) (unit 1) (in_bom yes) (on_board yes) (dnp no)
  (property "Reference" "#PWR027" (at 241.3 71.12 0) (effects (font (size 1.27 1.27)) hide))
  (property "Value" "+5V" (at 241.681 62.9158 0) (effects (font (size 1.27 1.27))))
  (property "Footprint" "" (at 241.3 67.31 0) (effects (font (size 1.27 1.27)) hide))
  (property "Datasheet" "" (at 241.3 67.31 0) (effects (font (size 1.27 1.27)) hide)))

 (symbol (lib_id "+5V") (at 241.3 38.1 0) (unit 1) (in_bom yes) (on_board yes) (dnp no)
  (property "Reference" "#PWR028" (at 241.3 41.91 0) (effects (font (size 1.27 1.27)) hide))
  (property "Value" "+5V" (at 241.681 33.7058 0) (effects (font (size 1.27 1.27))))
  (property "Footprint" "" (at 241.3 38.1 0) (effects (font (size 1.27 1.27)) hide))
  (property "Datasheet" "" (at 241.3 38.1 0) (effects (font (size 1.27 1.27)) hide)))

 (symbol (lib_id "SFE_LOGO_FLAME.4_INCH") (at 267.97 162.56 0) (unit 1) (in_bom yes) (on_board yes) (dnp no)
  (property "Reference" "LOGO3" (at 267.97 162.56 0) (effects (font (size 1.143 1.143)) hide))
  (property "Value" "SFE_LOGO_FLAME.4_INCH" (at 267.97 162.56 0) (effects (font (size 1.143 1.143)) hide))
  (property "Footprint" "Aesthetics:SFE_LOGO_FLAME_.2" (at 268.732 158.75 0) (effects (font (size 0.508 0.508)) hide))
  (property "Datasheet" "" (at 277.495 155.702 0) (effects (font (size 1.524 1.524)) (justify left))))

 (sheet_instances (path "" (page "1"))))
